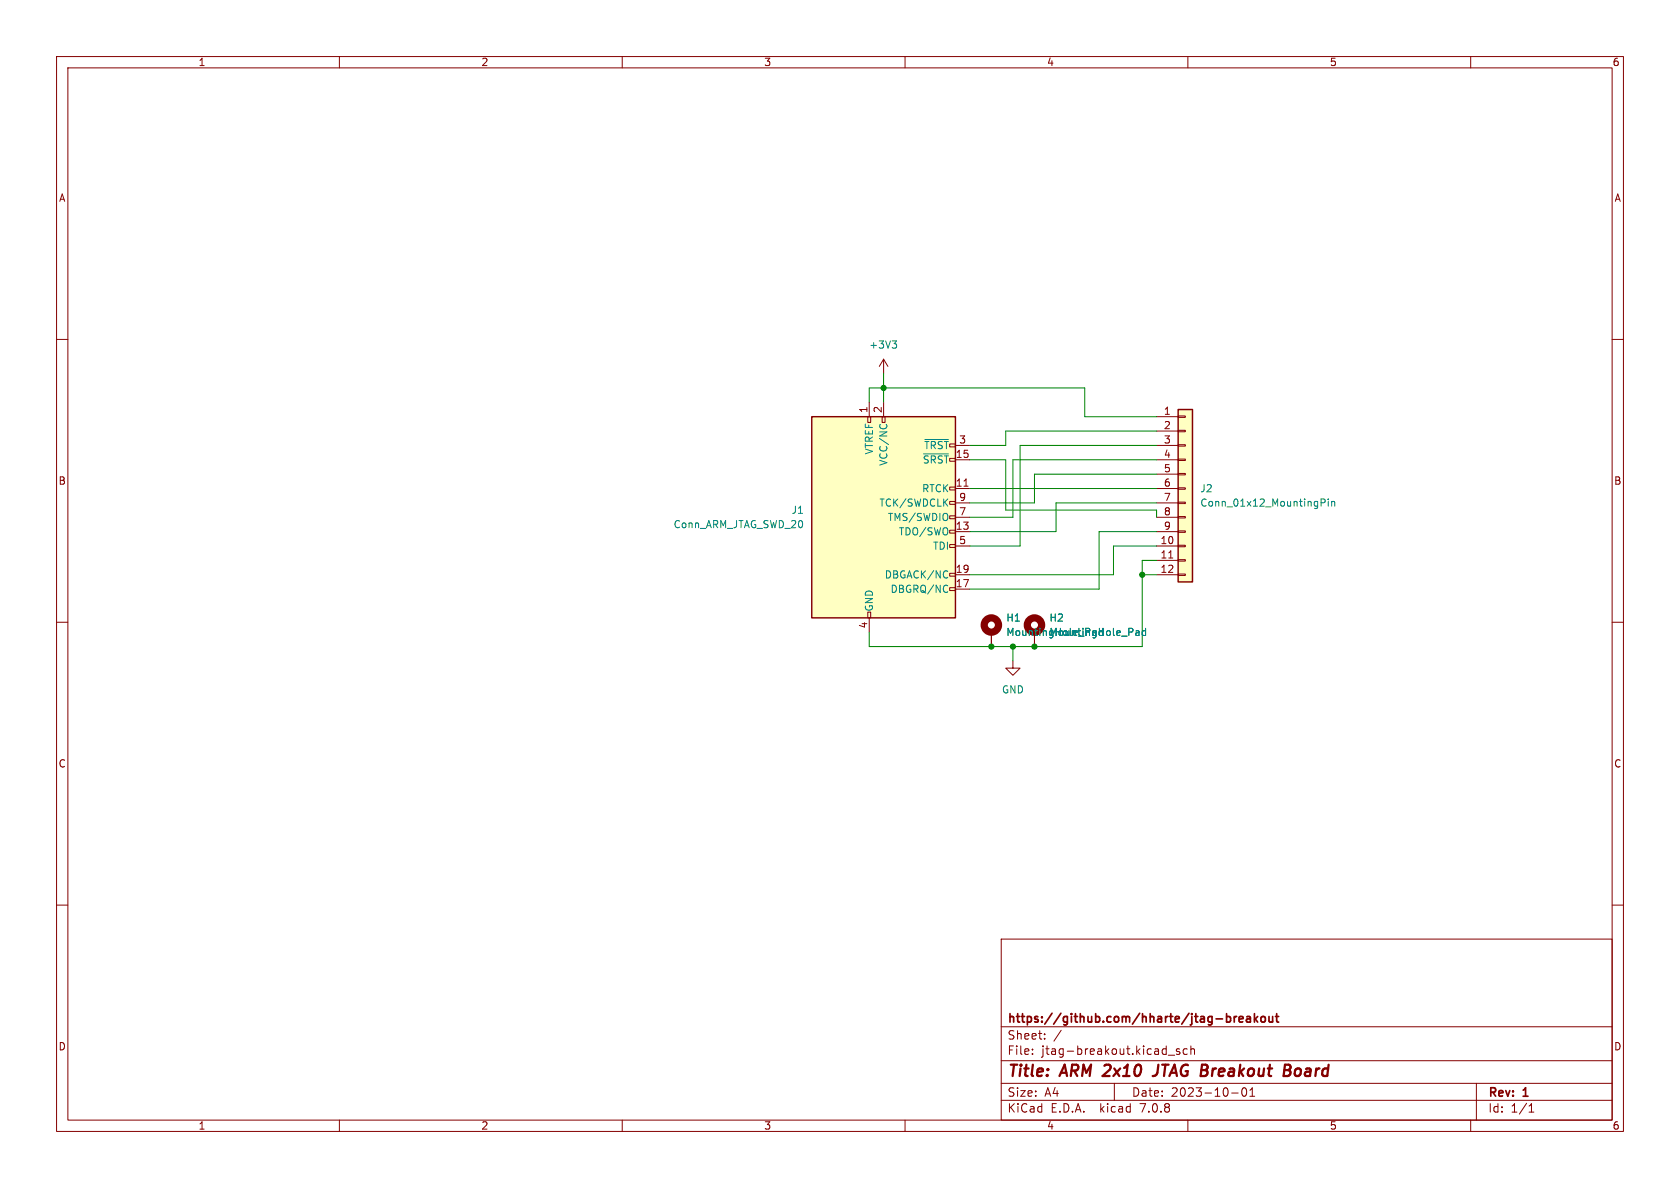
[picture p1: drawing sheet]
<svg xmlns="http://www.w3.org/2000/svg" width="297mm" height="210mm" viewBox="0 0 297 210" stroke-linecap="round" stroke-linejoin="round" font-family="sans-serif">
<g fill="none" stroke="#840000" stroke-width=".18">
<path d="M10 10h277v190h-277zM12 12h273v186h-273zM60 10v2M110 10v2M160 10v2M210 10v2M260 10v2M10 60h2M285 60h2M153.4 73.7h.5v1h-.5zM153.7 71.1v2.6M156 73.7h.5v1h-.5z"/>
<path d="M156.2 63.5l-.8 1.3M156.2 63.5v2.5M156.2 71.1v2.6M156.2 63.5l.8 1.3M168.9 78.7h2.5M204.5 78.7h3.8M204.5 73.7h3.8M204.5 76.2h3.8M208.3 78.6h1.2v.3h-1.2zM208.3 76.1h1.2v.2h-1.2zM208.3 73.5h1.2v.3h-1.2zM167.9 88.6h1v.6h-1z"/>
<path d="M167.9 93.7h1v.5h-1zM167.9 91.2h1v.5h-1zM167.9 86.1h1v.5h-1zM167.9 96.3h1v.5h-1zM168.9 86.4h2.5M168.9 94h2.5M168.9 81.3h2.5M168.9 96.5h2.5M168.9 91.4h2.5M168.9 88.9h2.5M170.4 85.9h.7M204.5 86.4h3.8"/>
<path d="M204.5 94h3.8M204.5 81.3h3.8M204.5 96.5h3.8M204.5 91.4h3.8M204.5 88.9h3.8M204.5 99.1h3.8M204.5 83.8h3.8M206.6 98.6h.7M208.3 98.9h1.2v.3h-1.2zM208.3 96.4h1.2v.2h-1.2zM208.3 93.9h1.2v.2h-1.2zM208.3 91.3h1.2v.3h-1.2z"/>
<path d="M208.3 88.8h1.2v.2h-1.2zM208.3 86.2h1.2v.3h-1.2zM208.3 83.7h1.2v.2h-1.2zM208.3 81.2h1.2v.2h-1.2zM10 110h2M153.4 108.2h.5v1h-.5zM153.7 109.2v2.6M167.9 103.9h1v.5h-1zM167.9 101.3h1v.6h-1zM168.9 104.1h2.5M168.9 101.6h2.5M175.3 111.8v2.5"/>
<path d="M179.1 116.8v1.3h1.2l-1.2 1.3-1.3-1.3h1.3M182.9 111.8v2.5M204.5 101.6h3.8M208.3 101.5h1.2v.2h-1.2zM285 110h2M10 160h2M285 160h2M177 166h108v32h-108zM60 198v2M110 198v2M160 198v2M177 194.5h108"/>
<path d="M177 191.5h108M177 187.5h108M177 181.5h108M182.5 186.3v.1M182.5 185.5v.1M184.7 183.6v.1M184.7 182.8v.1M187.6 182.1l-1.3 2M197 191.5v3M206.5 186.5h1.2M208.5 185.5l-.3-.1-.2 .2v.2l.5 .2v.3h-.5M209.9 185.5l-.4-.1-.3 .3v.4l.1 .2h.6"/>
<path d="M210 198v2M210.5 185.5l.2-.1 .4 .1 .1 .9M210.5 184.9v1.5M217.7 193.2h1.2M219.7 192.4l.2-.1a.81 .81 0 0 1 .6 .6 .81 .81 0 0 1-.3 .8l-.2 .1a.81 .81 0 0 1-.3-1.4zM221 193.8h.8M221 192.7l.4-.4v1.5M260 198v2M261 191.5v6.5M270.3 196.6h.9M270.3 195.5l.4-.4v1.5"/>
</g>
<path d="M204.8 188.2l-.2 1.4a.74 .74 0 0 1-.8 .6M228 189.3a.53 .53 0 0 1 0 .7M228 188.3a.46 .46 0 0 1-.1 .8M229.7 188.9a.62 .62 0 0 0-.8 .4v.7l.3 .2h.3" fill="none" stroke="#840000" stroke-width=".4"/>
<g fill="none" stroke="#840000" stroke-width=".3">
<path d="M218.2 179.7v1M218.6 179.7l-.3 .1-.1 .2M220.4 179.8h.6l.1 .9M221.8 179.2v1.5M222.3 179.7l-.5 .6M223 179.8l.2-.1 .4 .1 .1 .6-.1 .2-.4 .1-.2-.2zM224.3 179.7l.1 .9 .4 .1 .2-.2M225 179.7v1M225.5 179.7h.6M225.7 179.2v1.3l.4 .2M219.1 180.2l.7-.2-.1-.2-.4-.1-.2 .2v.7h.6M221.1 180l-.5 .1a.29 .29 0 0 0-.3 .3 .29 .29 0 0 0 .3 .3l.5-.1"/>
<path d="M221.9 180.1l.4 .6"/>
</g>
<g fill="none" stroke="#008484" stroke-width=".18">
<path d="M155.6 75l-.1 .3M156.7 75l.1 .3M157.7 60.3h.8l-.4 .5M158.3 60.8l.2 .2v.3l-.2 .2M163.5 77.7h4.2M163.3 80.2h4.4M233.5 88.9l.7-.1 .1-.2-.1-.3-.7-.1v1.3M234.8 88.2v.1M234.8 88.6v.9M235.4 88.6v.9M235.4 88.8l.2-.2 .3 .1 .1 .8M167.3 103.4l.3 .2"/>
<path d="M167.3 100.9l.3 .1M167.6 104.6l-.3 .1M167.6 102.1l-.3 .1M201 111.5l.3 .1 .1 .7M201.4 112.3h-.4M201.4 111.8l-.4 .1M202.5 111.6l-.3-.1-.3 .2 .1 .6h.5M202.5 111.1v1.2"/>
</g>
<g fill="#ffffc2" stroke="#ffffc2" stroke-width=".18">
<path d="M143.5 73.7h25.4v35.5h-25.4z"/>
<path d="M208.3 72.4h2.5v30.5h-2.5z"/>
</g>
<path d="M143.5 73.7h25.4v35.5h-25.4zM208.3 72.4h2.5v30.5h-2.5z" fill="none" stroke="#840000" stroke-width=".25"/>
<g fill="none" stroke="#840000" stroke-width="1.3">
<circle cx="175.3" cy="110.5" r="1.27"/>
<circle cx="182.9" cy="110.5" r="1.27"/>
</g>
<g fill="none" stroke="#008400" stroke-width=".18">
<path d="M153.7 71.1v-2.5h38.1v5.1h12.7M156.2 66v5.1M204.5 76.2h-26.7v2.5h-6.4M204.5 78.7h-24.2v17.8h-8.9M171.4 81.3h6.4v8.9h26.7v1.2M171.4 86.4h33.1M204.5 83.8h-21.6v5.1h-11.5M204.5 88.9h-17.8v5.1h-15.3M204.5 81.3h-25.4v10.1h-7.7M204.5 94h-10.2v10.1h-22.9M204.5 96.5h-7.7v5.1h-25.4M204.5 99.1h-2.6v15.2h-48.2v-2.5"/>
<path d="M179.1 114.3v2.5M201.9 101.6h2.6"/>
</g>
<g fill="#008400" stroke="#008400" stroke-width=".18">
<circle cx="175.3" cy="114.3" r=".46"/>
<circle cx="182.9" cy="114.3" r=".46"/>
<circle cx="179.1" cy="114.3" r=".46"/>
<circle cx="201.9" cy="101.6" r=".46"/>
<circle cx="156.2" cy="68.6" r=".46"/>
</g>
<g font-size="2.8" fill="#840000">
<text x="178" y="190.9">Title:</text>
<text x="187.7" y="190.9">ARM 2x10</text>
<text x="205.6" y="190.9">JTAG Breakout</text>
<text x="230.2" y="190.9">Board</text>
</g>
<g font-size="2.1" fill="#840000">
<text x="178" y="184">Sheet:</text>
<text x="178" y="181.2">https://github.com/hharte/jtag-breakout</text>
<text x="178" y="186.7">File:</text>
<text x="184.1" y="186.7">jtag-breakout.kicad_sch</text>
<text x="178" y="196.9">KiCad</text>
<text x="178" y="194.1">Size:</text>
<text x="184.7" y="194.1">A4</text>
<text x="185.7" y="196.9">E.D.A.</text>
<text x="194.6" y="196.9">kicad</text>
<text x="200" y="194.1">Date:</text>
<text x="201.8" y="196.9">7.0.8</text>
<text x="207" y="194.1">2023-10-01</text>
<text x="263" y="194.3">Rev:</text>
<text x="263" y="196.9">Id:</text>
<text x="267.1" y="196.9">1/1</text>
<text x="269.4" y="194.3">1</text>
</g>
<g font-size="1.8" fill="#840000">
<text x="35" y="11.9">1</text>
<text x="85" y="11.9">2</text>
<text x="135" y="11.9">3</text>
<text x="185" y="11.9">4</text>
<text x="235" y="11.9">5</text>
<text x="285" y="11.9">6</text>
<text x="10.3" y="35.9">A</text>
<text x="285.3" y="35.9">A</text>
<text x="153.4" y="73.1" transform="rotate(-90 153.4 73.1)">1</text>
<text x="156" y="73.1" transform="rotate(-90 156 73.1)">2</text>
<text x="205.7" y="73.4">1</text>
<text x="205.7" y="75.9">2</text>
<text x="168.9" y="81">15</text>
<text x="169.5" y="78.5">3</text>
<text x="205.7" y="78.5">3</text>
<text x="205.7" y="81">4</text>
<text x="205.7" y="83.6">5</text>
<text x="10.3" y="85.9">B</text>
<text x="168.9" y="86.1">11</text>
<text x="169.5" y="88.6">9</text>
<text x="205.7" y="86.1">6</text>
<text x="205.7" y="88.6">7</text>
<text x="285.3" y="85.9">B</text>
<text x="168.9" y="93.7">13</text>
<text x="169.5" y="91.2">7</text>
<text x="205.7" y="91.2">8</text>
<text x="205.7" y="93.7">9</text>
<text x="168.9" y="101.3">19</text>
<text x="169.5" y="96.3">5</text>
<text x="205.1" y="96.3">10</text>
<text x="205.1" y="98.8">11</text>
<text x="205.1" y="101.3">12</text>
<text x="168.9" y="103.9">17</text>
<text x="153.4" y="111.2" transform="rotate(-90 153.4 111.2)">4</text>
<text x="10.3" y="135.9">C</text>
<text x="285.3" y="135.9">C</text>
<text x="10.3" y="185.9">D</text>
<text x="285.3" y="185.9">D</text>
<text x="35" y="199.9">1</text>
<text x="85" y="199.9">2</text>
<text x="135" y="199.9">3</text>
<text x="185" y="199.9">4</text>
<text x="235" y="199.9">5</text>
<text x="285" y="199.9">6</text>
</g>
<g font-size="1.8" fill="#008484">
<text x="153.6" y="61.8">+3V3</text>
<text x="154.5" y="80.4" transform="rotate(-90 154.5 80.4)">VTREF</text>
<text x="157.1" y="82.4" transform="rotate(-90 157.1 82.4)">VCC/NC</text>
<text x="163" y="82.1">~{SRST}</text>
<text x="163.3" y="79.6">~{TRST}</text>
<text x="155.4" y="89.8">TCK/SWDCLK</text>
<text x="162.9" y="87.2">RTCK</text>
<text x="212.1" y="87.2">J2</text>
<text x="212.1" y="89.8">Conn_01x12_MountingPin</text>
<text x="119" y="93.6">Conn_ARM_JTAG_SWD_20</text>
<text x="139.9" y="91">J1</text>
<text x="156.9" y="92.3">TMS/SWDIO</text>
<text x="158.8" y="94.8">TDO/SWO</text>
<text x="164.8" y="97.4">TDI</text>
<text x="156.3" y="102.5">DBGACK/NC</text>
<text x="157.3" y="105">DBGRQ/NC</text>
<text x="154.5" y="108.2" transform="rotate(-90 154.5 108.2)">GND</text>
<text x="177.8" y="110.1">H1</text>
<text x="177.8" y="112.6">MountingHole_Pad</text>
<text x="185.4" y="110.1">H2</text>
<text x="185.4" y="112.6">MountingHole_Pad</text>
<text x="177" y="122.8">GND</text>
</g>
</svg>
